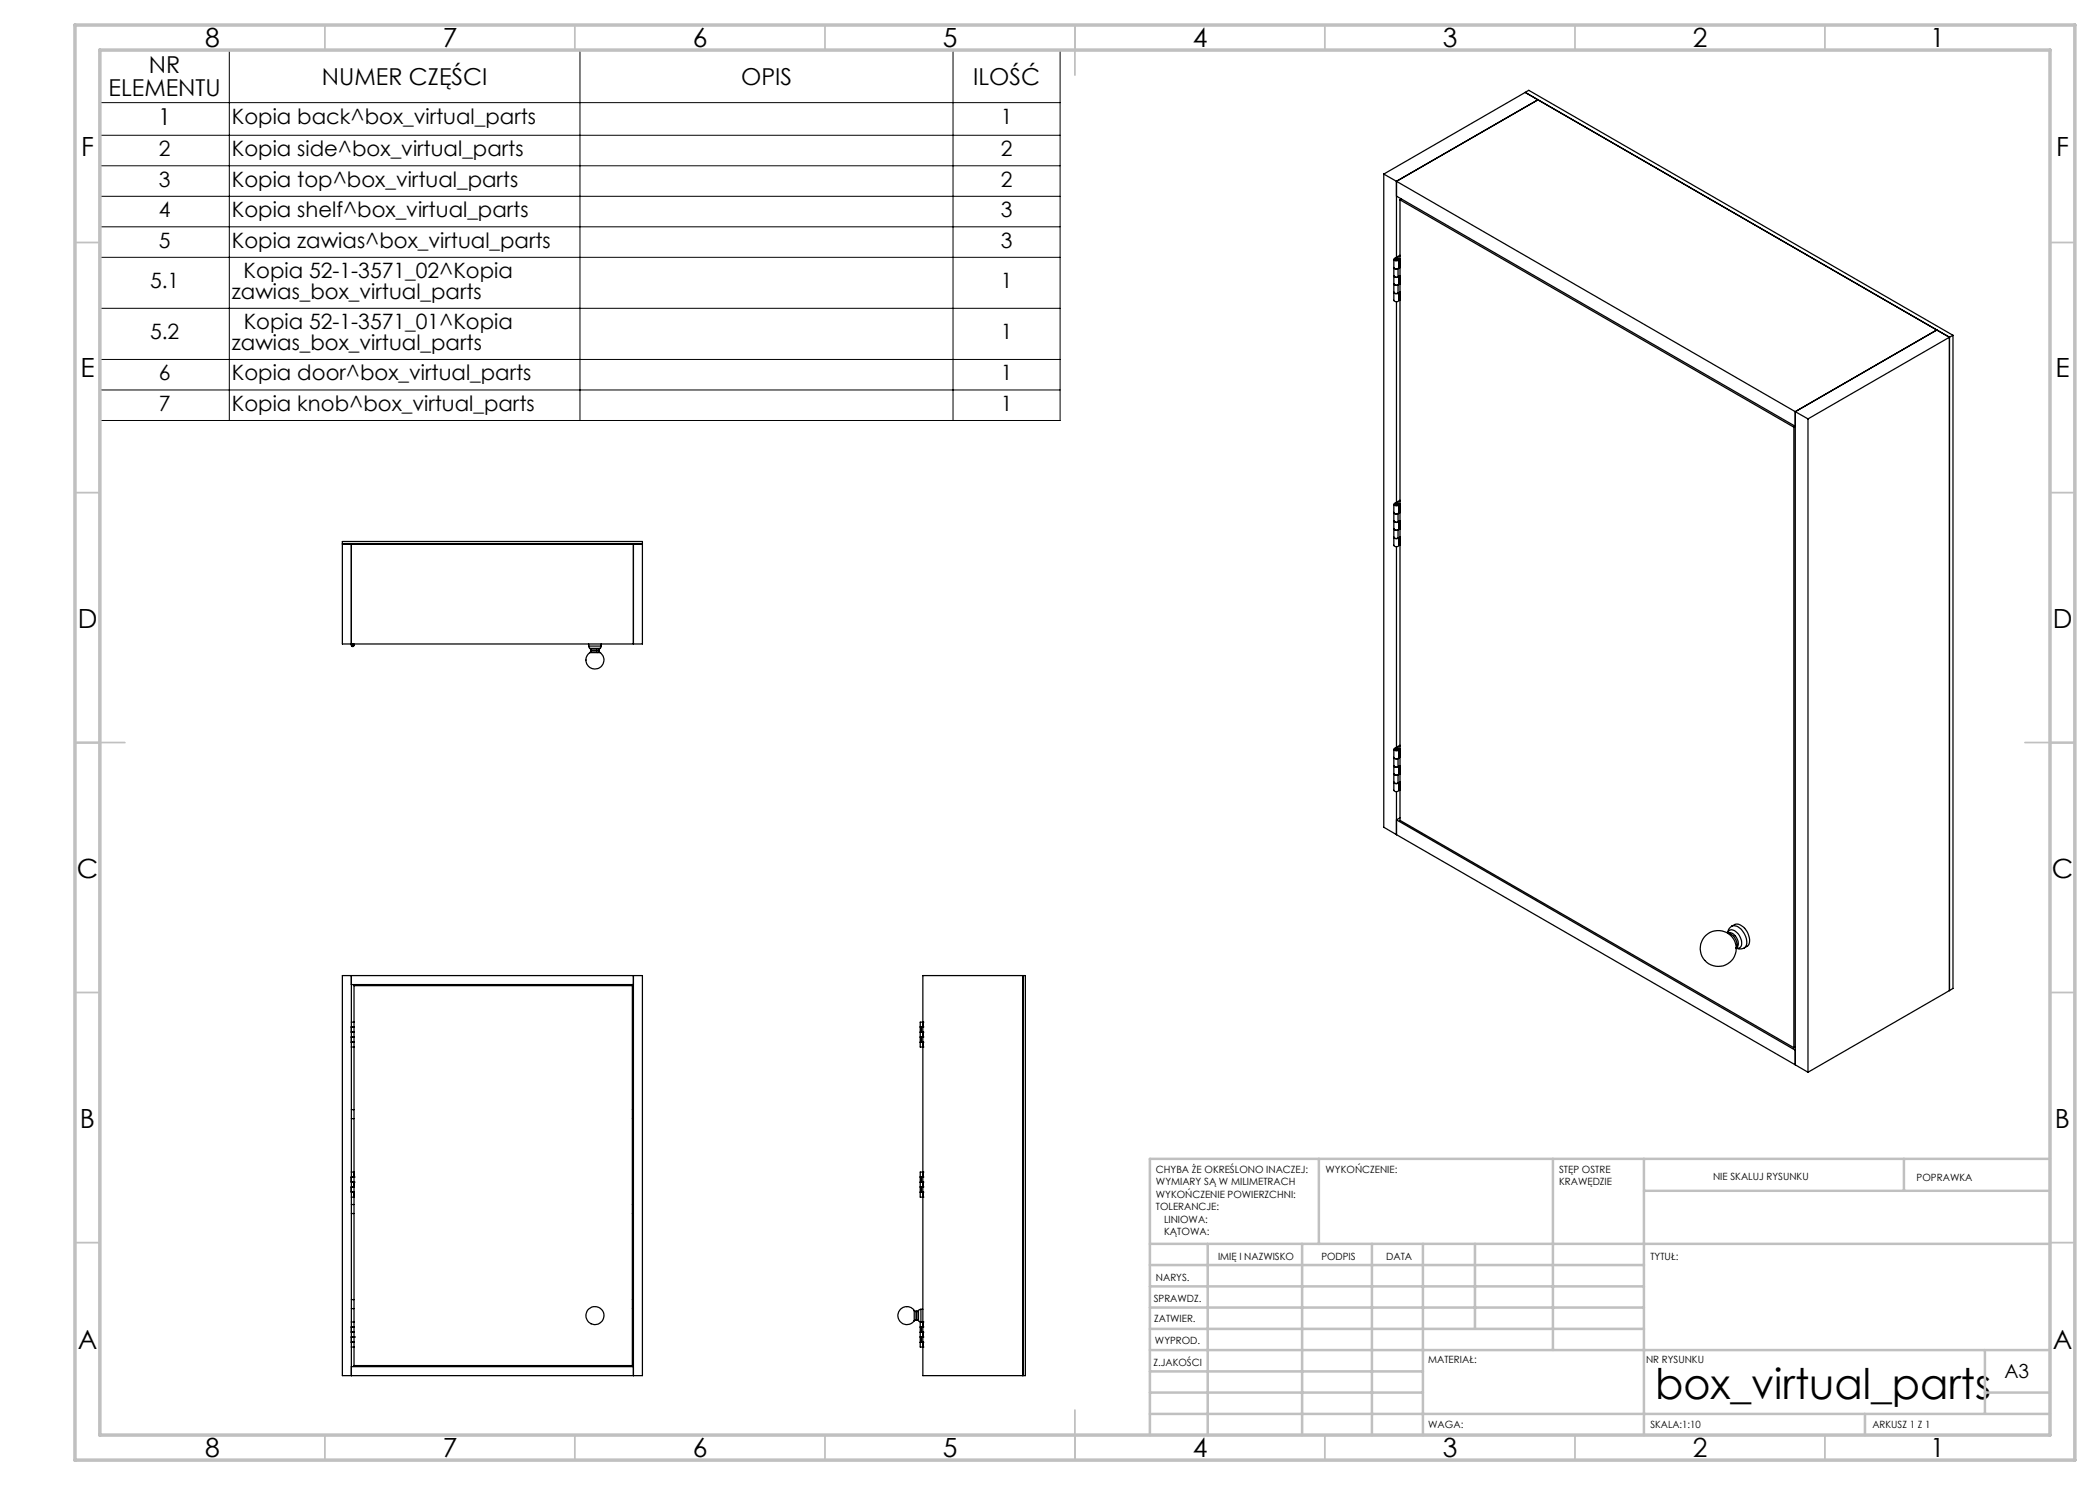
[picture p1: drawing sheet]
<svg xmlns="http://www.w3.org/2000/svg" width="420mm" height="297mm" viewBox="0 0 420 297" stroke-linecap="round" stroke-linejoin="round" font-family="sans-serif">
<g fill="none" stroke="#000" stroke-width=".2">
<path d="M20 10h192v74.1h-192zM45.9 10v74.1M116 10v74.1M190.6 10v74.1M20 27.1h192M20 33.2h192M20 39.3h192M20 20.5h192M20 45.4h192M20 51.5h192M20 61.7h192M20 71.9h192"/>
<path d="M20 78h192"/>
</g>
<g fill="none" stroke="#c0c0c0" stroke-width=".35">
<path d="M65 5v5M115 5v5M165 5v5M215 5v10M265 5v5M315 5v5M365 5v5M15 48.5h5M410 48.5h5M15 98.5h5M410 98.5h5M15 148.5h10"/>
<path d="M405 148.5h10M15 198.5h5M410 198.5h5M15 248.5h5M410 248.5h5M65 287v5M115 287v5M165 287v5M215 282v10M265 287v5M315 287v5M365 287v5"/>
</g>
<g fill="none" stroke="#c0c0c0" stroke-width=".5">
<path d="M263.8 231.8v17M310.6 231.8v38.2M328.8 231.8v55.2M328.8 238.2h81.2M380.8 231.8v6.4M410 231.8h-180v55.2M230 248.8h180M230 257.3h98.8M230 253h98.8M241.5 248.8v38.2M260.4 248.8v38.2M274.4 248.8v38.2"/>
<path d="M284.6 248.8v38.2M295 248.8v17M230 265.8h98.8M230 261.5h98.8M230 278.5h54.6M230 274.3h54.6M230 270h180M397 278.5h13M397 270v12.8M230 282.8h180M373 282.8v4.2"/>
</g>
<path d="M15 5h400v287h-400zM20 10h390v277h-390z" fill="none" stroke="#c0c0c0" stroke-width=".7"/>
<g fill="none" stroke="#000" stroke-width=".25">
<path d="M305 18.5l2.6 1.5-28.3 16.3M305 18.5l84.9 48.9M305 18.5l-28.2 16.3M305 18.5l.8-.4 84.8 49M276.8 34.8l2.5 1.5M276.8 34.8v130.6l2.5 1.5M279.3 39.2l79.8 46.1-.3 .1M279.3 36.3l79.8 46M279.3 36.3v15.2M280 40v124.1l78.8 45.4M280 40l78.8 45.4M280.3 39.8l-.3 .2"/>
<path d="M278.8 58.4l.3 .3 .5-.1M278.8 51.9v8.1a.55 .55 0 0 0 .5 .4 .55 .55 0 0 0 .5-.4v-1.4l-.3 .1h-.4l-.3-.2M279 51.8a.3 .3 0 0 1 .3-.1 .3 .3 0 0 1 .2 .3 .31 .31 0 0 1-.3 .1 .31 .31 0 0 1-.2-.3zM279.6 55.3l-.5 .1-.3-.2a.6 .6 0 0 0 1 .1v1.5M279.6 53.7v1.6M279.6 57v1.6M279.8 53.5a.57 .57 0 0 1-1 0l.3 .3 .5-.1M279.8 56.8a.57 .57 0 0 1-1 0l.3 .2h.5M279.8 51.9v1.6M279.9 51.8v1.6M279.9 55.2v1.5M279.9 58.5v1.5h.1"/>
<path d="M279.9 56.7l.1 .1-.4 .2M279.9 53.4l.1 .1-.4 .2M279.9 51.8l.1 .1M279.9 53.4l-.1 .1M279.9 56.7l-.1 .1M279.9 59.5h-.1M280 51l-1.2 .8a.49 .49 0 0 0 .4 .4 .49 .49 0 0 0 .6-.3l-.4-.3 .1 .2a.25 .25 0 0 1-.2 .3 .25 .25 0 0 1-.3-.3M280 58.4l-.4 .2M280 55.1l-.4 .2M280 51.7l-.1 .1M280 51.2l-1 .6M279.3 60.4v40.1"/>
<path d="M389.9 67.4l-2.6-1.4-28.2 16.3M389.9 67.4l-28.3 16.4M389.9 67.4v130.7M390.6 67.1v130.6l-.7 .4M390.6 67.1l-.7 .3M358.8 85.4v124.1M359.1 82.3v130.7M359.1 82.3l2.5 1.5M361.6 83.8v130.7M68.5 108.3h60v20.5h-60zM68.5 108.8h60M70.3 108.8v20.3a.26 .26 0 0 0 .3 .3 .26 .26 0 0 0 .2-.4 .26 .26 0 0 0-.4-.1"/>
<path d="M126.7 108.8v20M278.8 105.8l.3 .2h.5M278.8 107.4l.1 .2h.7M278.8 100.9v4.8a.55 .55 0 0 0 .5 .3 .55 .55 0 0 0 .5-.3M278.8 107.5l.3 .2 .7-.1M278.8 105.8v3.2a.57 .57 0 0 0 1 0v-1.5M279 100.8a.26 .26 0 0 1 .3-.1 .26 .26 0 0 1 .2 .3h-.5zM279.3 109.3v40.1M279.6 104.3l-.5 .1-.3-.3a.58 .58 0 0 0 1 .2v1.4M279.6 102.7v1.6M279.6 106v1.6M279.8 102.5a.57 .57 0 0 1-1 0l.3 .3 .5-.1"/>
<path d="M279.8 100.9v1.6M279.9 105.7l.1 .1-.4 .2M279.9 102.4l.1 .1-.4 .2M279.9 100.8l.1 .1M279.9 100.8v1.6M279.9 104.2v1.5M279.9 107.5v1.4l.1 .1M279.9 102.4l-.1 .1M279.9 105.7h-.1M279.9 108.5h-.1M280 100l-1.2 .8a.46 .46 0 0 0 .5 .4 .46 .46 0 0 0 .4-.5l-.3-.1 .1 .2a.25 .25 0 0 1-.2 .3 .25 .25 0 0 1-.3-.4M280 107.4l-.4 .2"/>
<path d="M280 104.1l-.4 .2M280 100.7l-.1 .1M280 100.2l-1 .5M70.4 128.8v.3M70.4 128.9h.1M70.4 128.9a.16 .16 0 0 1 .3 .1 .15 .15 0 0 1 0 .2 .15 .15 0 0 1-.3 0v-.1M70.7 128.8v.1M70.8 128.8v.3M117.7 129.2l.3 .5M117.7 129.2h2.5M117.7 128.8v.4M118 130.5a1.79 1.79 0 0 0-.3 2.7 1.79 1.79 0 0 0 2.6 0 1.79 1.79 0 0 0-.3-2.7"/>
<path d="M118 129.7l.1 .3M118 130.5h2M118 129.7h2M118.1 130.2l-.1 .3M118.1 130.2h1.7M118.1 130h1.7M118.1 130v.2M119.8 130.2l.2 .3M119.8 130v.2M120 129.7l-.2 .3M120.2 129.2l-.2 .5M120.2 128.8v.4"/>
<path d="M278.8 154.8l.3 .2h.5M278.8 154.7a.57 .57 0 0 0 1 0M278.8 149.9v8.1a.57 .57 0 0 0 1 0v-1.5M279 149.8a.26 .26 0 0 1 .3-.1 .26 .26 0 0 1 .2 .3h-.5zM279.3 158.3v8.6M279.6 151.7v1.6M279.6 155v1.6M279.8 151.5a.57 .57 0 0 1-1 0l.3 .3 .5-.1M279.8 153.3l-.3 .2h-.4l-.3-.4 .3 .3 .5-.1M279.8 156.6a.58 .58 0 0 1-1-.2l.3 .3 .5-.1M279.8 149.9v1.6M279.8 153.2v1.5"/>
<path d="M279.9 149.8v1.6M279.9 153.2v1.5M279.9 156.5v1.4l.1 .1M279.9 154.7l.1 .1-.4 .2M279.9 151.4l.1 .1-.4 .2M279.9 149.8l.1 .1M279.9 151.4l-.1 .1M279.9 154.7h-.1M279.9 157.4l-.1 .1M280 149l-1.2 .8a.46 .46 0 0 0 .5 .4 .46 .46 0 0 0 .4-.4l-.3-.2 .1 .2a.25 .25 0 0 1-.2 .2 .25 .25 0 0 1-.3-.2M280 156.4l-.4 .2M280 153.1l-.4 .2"/>
<path d="M280 149.7l-.1 .1M280 149.2l-1 .6M279.3 166.9l79.8 46.1M280 163.6l-.7 .4 79.8 46M68.5 195.1h60v80h-60zM70.3 195.1v80M70.3 196.9h56.4M70.8 197.1h55.7v76h-55.7zM126.7 195.1v80M184.6 195.1h20.5v80h-20.5zM204.6 195.1v80M345.6 186.7a2.18 2.18 0 0 1 1.6 2.8"/>
<path d="M345.6 186.6h.1M345.7 186.2a1.32 1.32 0 0 1 2 .6 2.32 2.32 0 0 1 .4 2.7l-.5 .1h-.4a1.45 1.45 0 0 0 0-2.2 1.26 1.26 0 0 0-1.7-.7zM346.4 185.2l-.6 .5-.3 1M346.4 185.2a1.68 1.68 0 0 1 2.5 .5 3.2 3.2 0 0 1 .8 3.4l-.8 .5M346.4 185.2a2.26 2.26 0 0 1 2.5 1.7 2.21 2.21 0 0 1 0 2.7M348.9 189.6l-.8 .2-.9-.2M389.9 198.1l-28.3 16.4M70.3 206.4h.5M70.3 207.4h.5M70.3 208.4h.5M70.3 204.4h.5M70.3 209.4h.5"/>
<path d="M70.3 208.5h.5M70.3 205.4h.5zM70.4 205.4h.1M70.4 206.4h.1M70.4 207.4h.1M70.4 208.4v.1M70.7 205.4h.1M70.7 206.4h.1M70.7 207.4h.1M70.7 208.4v.1M184 208.4h.3M184 207.4h.3"/>
<path d="M184 206.4h.3M184 207.4h.6M184 206.4h.6M184 208.5h.6M184.1 205.4h.1M184.1 206.4h.1M184.1 207.4h.1M184.1 208.4v.1M184.3 205.4v1M184.3 207.4v1M184.3 208.4h.3M184.3 207.4h.3"/>
<path d="M184.3 206.4h.3M184.3 205.4h.3M184.5 205.4h.1M184.5 206.4h.1M184.5 207.4h.1M184.5 208.4v.1M184.6 205.4h-.6h.3M184.6 204.4h-.6v5h.6M184.6 207.4h.1M184.6 206.4h.1M184.6 208.5h.1M184.6 205.4h.1"/>
<path d="M184.6 204.4h.1M184.6 209.4h.1M359.1 209.4l-.3 .1M359.1 213l2.5 1.5M70.3 236.4h.5zM70.3 235.4h.5zM70.3 238.4h.5M70.3 234.4h.5M70.3 239.4h.5M70.3 223.7h.5M70.3 221.9h.5M70.3 237.4h.5z"/>
<path d="M70.4 236.4h.1M70.4 235.4h.1M70.4 237.4h.1M70.4 238.4h.1M70.7 235.4h.1M70.7 236.4h.1M70.7 237.4h.1M70.7 238.4h.1M70.8 235.4h.1M70.8 236.4h.1M126.5 223.7h.2M126.5 221.9h.2"/>
<path d="M184 238.4h.3M184 238.4h.6M184.1 236.4h.1M184.1 235.4h.1M184.1 237.4h.1M184.1 238.4h.1M184.3 236.4h-.3h.6M184.3 235.4h-.3h.6M184.3 238.4h.3M184.3 235.4v1M184.3 237.4v1M184.3 237.4h.3"/>
<path d="M184.3 236.4h.3M184.3 235.4h.3M184.5 235.4h.1M184.5 236.4h.1M184.5 237.4h.1M184.5 238.4h.1M184.6 237.4h-.6h.3M184.6 234.4h-.6v5h.6M184.6 235.4h.1M184.6 237.4h.1M184.6 238.4h.1M184.6 236.4h.1"/>
<path d="M184.6 234.4h.1M184.6 239.4h.1M70.3 259.9h.5M70.3 242.7h.5M70.3 240.9h.5M126.5 259.9h.2M126.5 242.7h.2M126.5 240.9h.2M70.3 265.4h.5M70.3 266.4h.5M70.3 267.4h.5M70.3 268.4h.5z"/>
<path d="M70.3 269.4h.5M70.3 264.4h.5M70.3 267.4h.1M70.3 261.7h.5M70.3 273.3h56.4M70.4 267.4h.1M70.4 265.4h.1M70.4 266.4h.1M70.4 268.4v.1M70.7 267.4h.1M70.7 265.4h.1M70.7 266.4h.1"/>
<path d="M70.7 268.4v.1M70.8 267.4h.1M126.5 261.7h.2M182.8 262.1a1.79 1.79 0 0 0-2.6-.3 1.79 1.79 0 0 0 0 2.7 1.79 1.79 0 0 0 2.6-.3M182.8 262.1l.4 .2M182.8 262.1v2.1M183.2 264l-.4 .2M183.2 262.3v1.7M183.2 262.3h.2M183.2 264h.2M183.4 264l.3 .1M183.4 262.3v1.7"/>
<path d="M183.7 264.1l.5 .3M183.7 262.1l-.3 .2M183.7 262.1v2M184 265.4h.3M184 266.4h.3M184 266.4h.6M184 265.4h.6M184.1 267.4h.1M184.1 265.4h.1M184.1 266.4h.1M184.1 268.4v.1M184.2 261.9l-.5 .2"/>
<path d="M184.2 261.9v2.5M184.2 261.9h.4M184.2 264.4h.4M184.3 267.4h-.3h.6M184.3 268.4h-.3l.6 .1M184.3 265.4v1M184.3 267.4v1M184.3 268.4h.3M184.3 267.4h.3M184.3 266.4h.3M184.3 265.4h.3M184.5 267.4h.1"/>
<path d="M184.5 265.4h.1M184.5 266.4h.1M184.5 268.4v.1M184.6 264.4h-.6v5h.6M184.6 268.5h.1M184.6 267.4h.1M184.6 265.4h.1M184.6 266.4h.1M184.6 264.4h.1M184.6 269.4h.1"/>
<circle cx="70.5" cy="129.1" r=".15"/>
<circle cx="343.6" cy="189.7" r="3.6"/>
<circle cx="119" cy="263.1" r="1.8"/>
</g>
<text font-size="8.5" x="331" y="279.7">box_virtual_parts</text>
<g font-size="5.3">
<text x="41" y="9.5">8</text>
<text x="88.5" y="9.5">7</text>
<text x="138.5" y="9.5">6</text>
<text x="188.5" y="9.5">5</text>
<text x="238.5" y="9.5">4</text>
<text x="288.5" y="9.5">3</text>
<text x="338.5" y="9.5">2</text>
<text x="386" y="9.5">1</text>
<text x="16.2" y="31.3">F</text>
<text x="411.2" y="31.3">F</text>
<text x="16.1" y="75.5">E</text>
<text x="411.1" y="75.5">E</text>
<text x="15.5" y="125.5">D</text>
<text x="410.5" y="125.5">D</text>
<text x="15.4" y="175.5">C</text>
<text x="410.4" y="175.5">C</text>
<text x="16" y="225.5">B</text>
<text x="411" y="225.5">B</text>
<text x="15.5" y="269.8">A</text>
<text x="410.5" y="269.8">A</text>
<text x="41" y="291.5">8</text>
<text x="88.5" y="291.5">7</text>
<text x="138.5" y="291.5">6</text>
<text x="188.5" y="291.5">5</text>
<text x="238.5" y="291.5">4</text>
<text x="288.5" y="291.5">3</text>
<text x="338.5" y="291.5">2</text>
<text x="386" y="291.5">1</text>
</g>
<g font-size="4.7">
<text x="29.8" y="14.7">NR</text>
<text x="64.4" y="16.9">NUMER CZĘŚCI</text>
<text x="148.2" y="16.9">OPIS</text>
<text x="194.6" y="16.9">ILOŚĆ</text>
<text x="21.7" y="19.2">ELEMENTU</text>
<text x="31.6" y="25">1</text>
</g>
<g font-size="4.2">
<text x="46.4" y="24.9">Kopia back^box_virtual_parts</text>
<text x="200.2" y="24.9">1</text>
<text x="31.8" y="31.2">2</text>
<text x="46.4" y="31.2">Kopia side^box_virtual_parts</text>
<text x="200.2" y="31.2">2</text>
<text x="31.8" y="37.3">3</text>
<text x="46.4" y="37.3">Kopia top^box_virtual_parts</text>
<text x="200.2" y="37.3">2</text>
<text x="31.8" y="43.4">4</text>
<text x="46.4" y="43.4">Kopia shelf^box_virtual_parts</text>
<text x="200.2" y="43.4">3</text>
<text x="31.8" y="49.5">5</text>
<text x="46.4" y="49.5">Kopia zawias^box_virtual_parts</text>
<text x="200.2" y="49.5">3</text>
<text x="30" y="57.7">5.1</text>
<text x="46.4" y="59.7">zawias_box_virtual_parts</text>
<text x="48.7" y="55.6">Kopia 52-1-3571_02^Kopia</text>
<text x="200.2" y="57.7">1</text>
<text x="48.7" y="65.8">Kopia 52-1-3571_01^Kopia</text>
<text x="30" y="67.9">5.2</text>
<text x="46.4" y="69.9">zawias_box_virtual_parts</text>
<text x="200.2" y="67.9">1</text>
<text x="31.8" y="76">6</text>
<text x="46.4" y="76">Kopia door^box_virtual_parts</text>
<text x="200.2" y="76">1</text>
<text x="31.8" y="82.2">7</text>
<text x="46.4" y="82.2">Kopia knob^box_virtual_parts</text>
<text x="200.2" y="82.2">1</text>
</g>
<text font-size="3.9" x="400.9" y="275.5">A3</text>
<g font-size="2">
<text x="231.2" y="234.6">CHYBA ŻE OKREŚLONO INACZEJ:</text>
<text x="231.2" y="237.1">WYMIARY SĄ W MILIMETRACH</text>
<text x="231.2" y="239.6">WYKOŃCZENIE POWIERZCHNI:</text>
<text x="265.1" y="234.6">WYKOŃCZENIE:</text>
<text x="311.8" y="234.6">STĘP OSTRE</text>
<text x="311.8" y="237.1">KRAWĘDZIE</text>
<text x="342.6" y="236">NIE SKALUJ RYSUNKU</text>
<text x="383.3" y="236.2">POPRAWKA</text>
<text x="231.2" y="242.1">TOLERANCJE:</text>
<text x="232.8" y="244.6">LINIOWA:</text>
<text x="232.8" y="247.1">KĄTOWA:</text>
<text x="243.6" y="251.9">IMIĘ I NAZWISKO</text>
<text x="264.3" y="251.9">PODPIS</text>
<text x="277.2" y="251.9">DATA</text>
<text x="330.1" y="251.9">TYTUŁ:</text>
<text x="231.2" y="256.1">NARYS.</text>
<text x="230.7" y="260.3">SPRAWDZ.</text>
<text x="230.8" y="264.4">ZATWIER.</text>
<text x="231" y="268.8">WYPROD.</text>
<text x="230.7" y="273.1">Z.JAKOŚCI</text>
<text x="285.6" y="272.5">MATERIAŁ:</text>
<text x="329.2" y="272.7">NR RYSUNKU</text>
<text x="285.6" y="285.5">WAGA:</text>
<text x="330.1" y="285.6">SKALA:1:10</text>
<text x="374.5" y="285.6">ARKUSZ 1 Z 1</text>
</g>
</svg>
